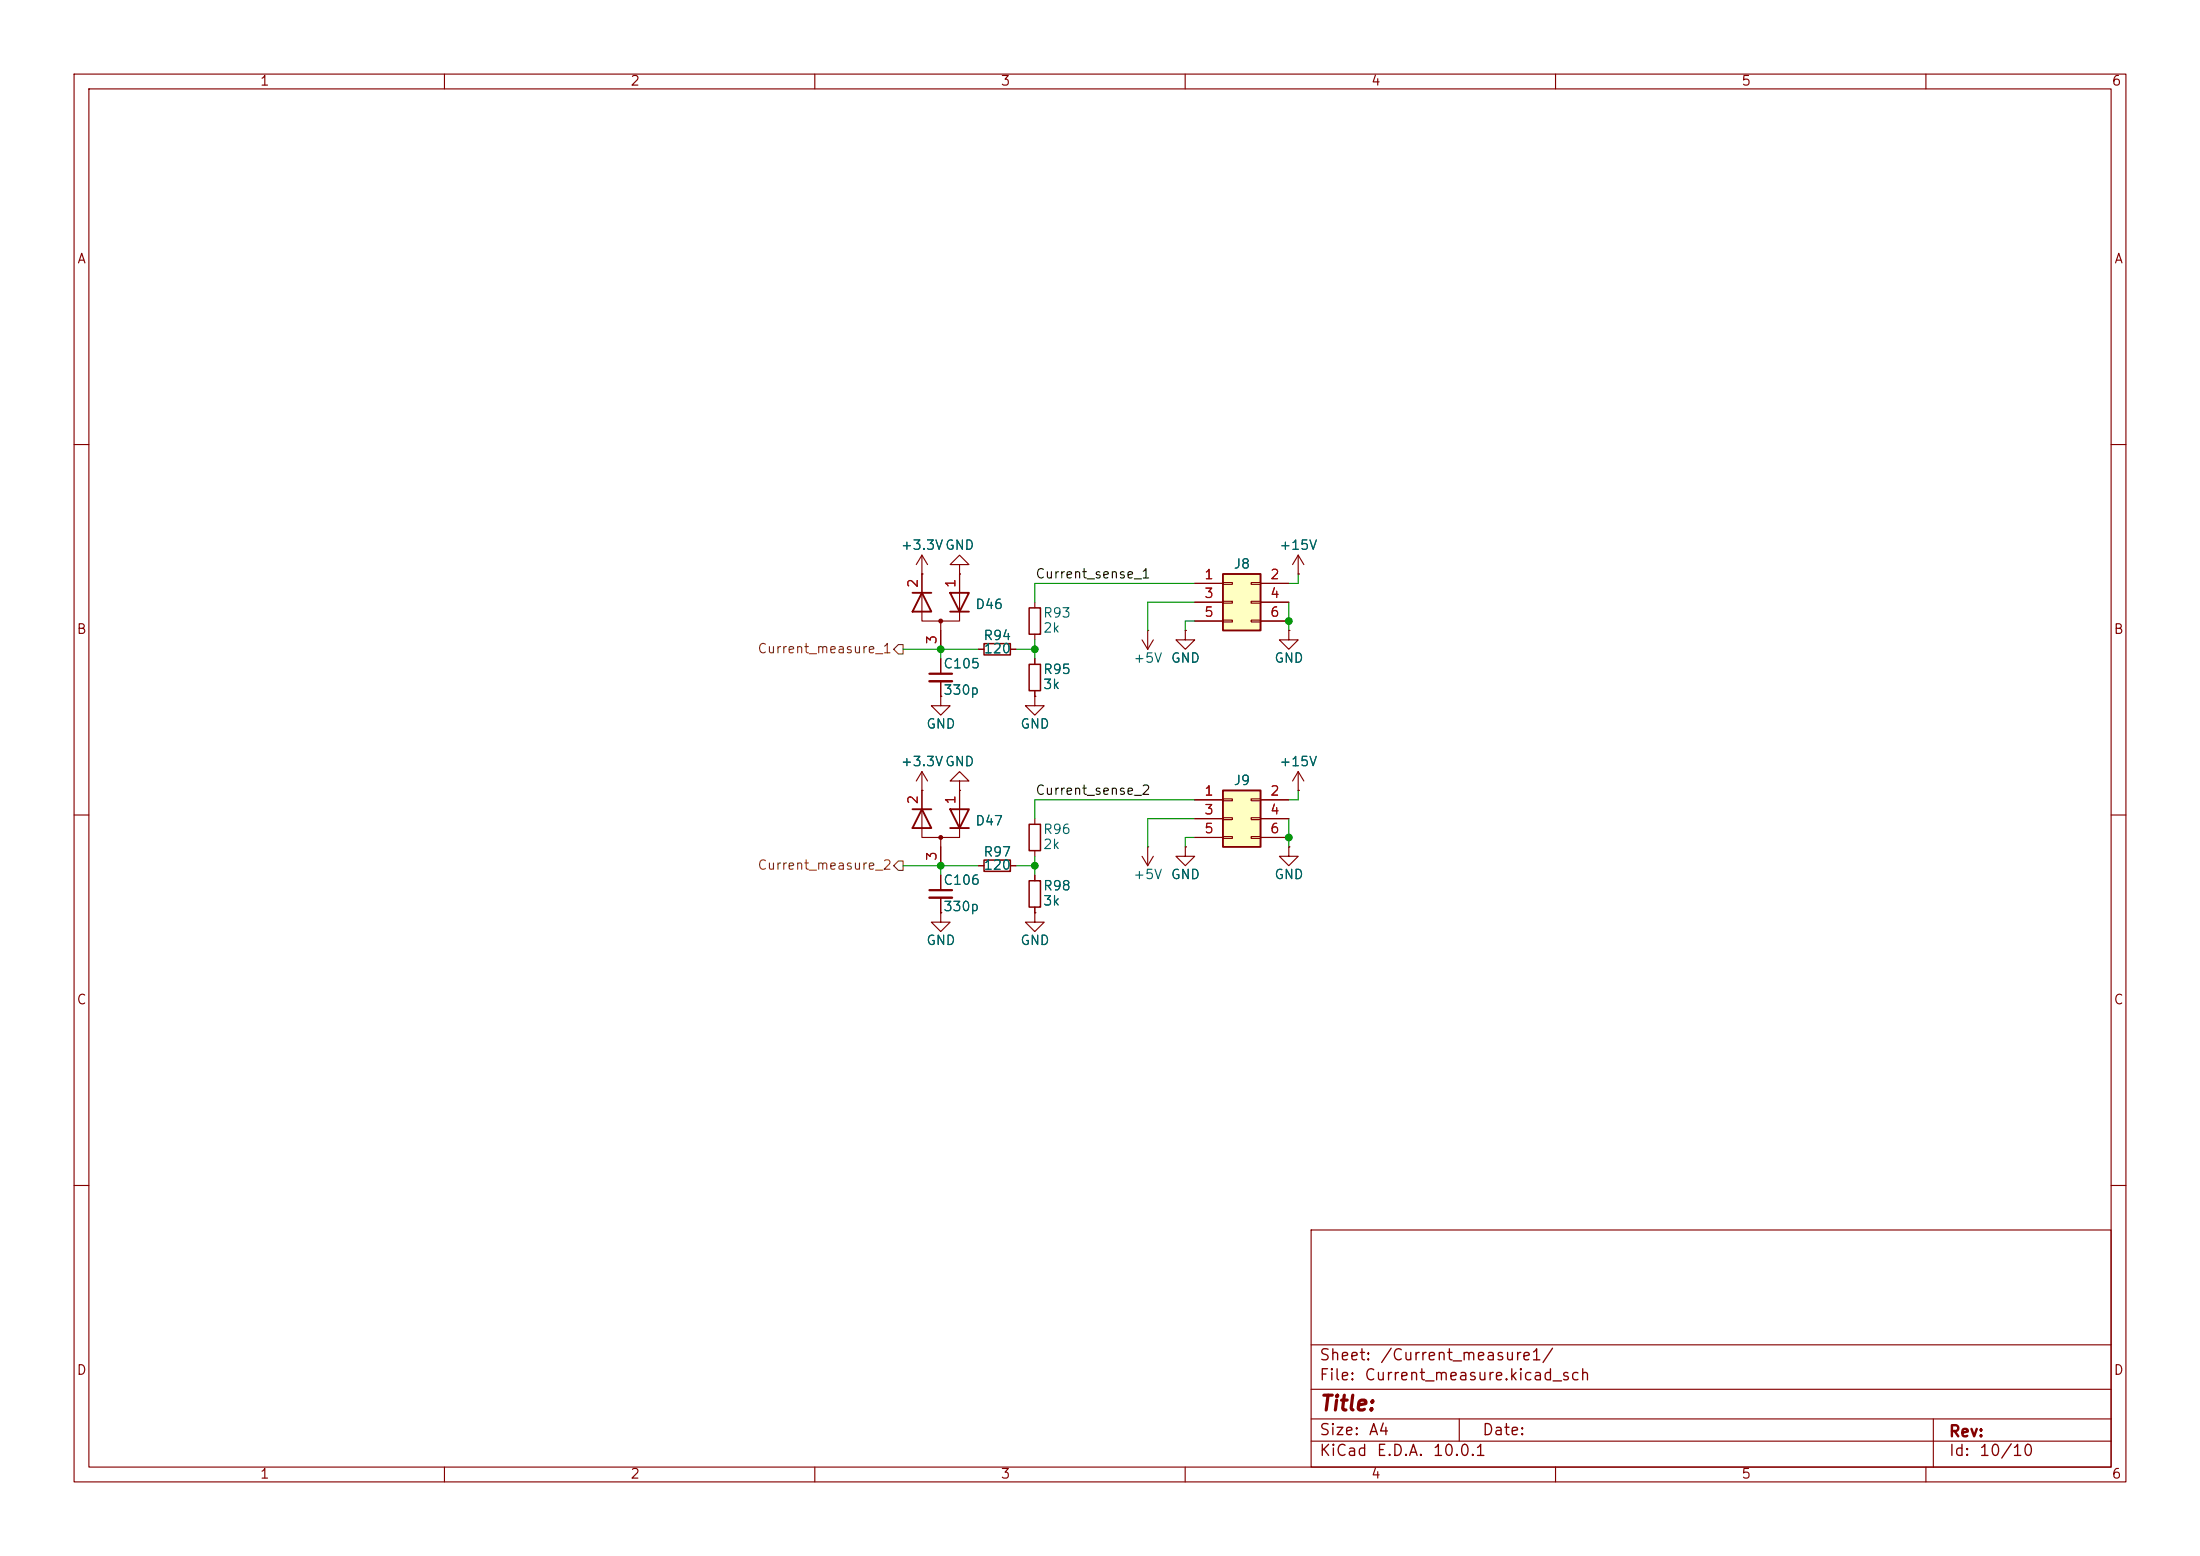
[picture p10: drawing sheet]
<svg xmlns="http://www.w3.org/2000/svg" width="297mm" height="210mm" viewBox="0 0 297 210" stroke-linecap="round" stroke-linejoin="round" font-family="sans-serif">
<g fill="none" stroke="#840000" stroke-width=".15">
<path d="M10 10h277v190h-277zM12 12h273v186h-273zM60 10v2M110 10v2M160 10v2M210 10v2M260 10v2M10 60h2M129.5 76.2h1.3l-1.3-1.3-1.2 1.3h1.2v1.3M129.5 77.5h.1M285 60h2M127 94v1.3h-1.3l1.3 1.2 1.3-1.2h-1.3"/>
<path d="M127 94h.1M174 85.1v1.3h-1.3l1.3 1.2 1.3-1.2h-1.3M174 85.1h.1M10 110h2M124.5 106.7h.1M124.5 104.1v8.9h5v-6.3M124.5 104.1l-.8 1.3M124.5 104.1l.7 1.3M127 113v3.8M129.5 105.4h1.3l-1.3-1.3-1.2 1.3h1.2v1.3M129.5 106.7h.1M132.1 116.8h.7"/>
<path d="M136.4 116.8h.8M285 110h2M10 160h2M177 166h108v32h-108zM285 160h2M60 198v2M110 198v2M160 198v2M177 194.5h108M177 191.5h108M177 187.5h108M177 181.5h108"/>
<path d="M197 191.5v3M210 198v2M260 198v2M261 191.5v6.5"/>
</g>
<path d="M132.8 116.1h3.6v1.5h-3.6z" fill="none" stroke="#840000" stroke-width=".2"/>
<path d="M123.2 109.2h2.5M124.5 109.2l1.2 2.6h-2.5zM128.3 109.2h2.5l-1.3 2.6zM128.3 111.8h2.5" fill="none" stroke="#840000" stroke-width=".25"/>
<circle cx="127" cy="113" r=".25" fill="#840000" stroke="#840000" stroke-width=".15"/>
<path d="M165.1 77.5h5.1v7.6h-5.1z" fill="#ffffc2"/>
<path d="M165.1 77.5h5.1v7.6h-5.1z" fill="none" stroke="#840000" stroke-width=".25"/>
<path d="M161.3 78.7h3.8M165.1 78.6h1.3v.3h-1.3zM168.9 78.6h1.3v.3h-1.3zM170.2 78.7h3.8M161.3 81.3h3.8M161.3 83.8h3.8M165.1 81.2h1.3v.2h-1.3zM165.1 83.7h1.3v.2h-1.3zM168.9 81.2h1.3v.2h-1.3zM168.9 83.7h1.3v.2h-1.3zM170.2 81.3h3.8M170.2 83.8h3.8" fill="none" stroke="#840000" stroke-width=".15"/>
<path d="M165.1 106.7h5.1v7.6h-5.1z" fill="#ffffc2"/>
<path d="M123.2 80h2.5M124.5 80l1.2 2.6h-2.5zM128.3 80h2.5l-1.3 2.6zM128.3 82.6h2.5M165.1 106.7h5.1v7.6h-5.1z" fill="none" stroke="#840000" stroke-width=".25"/>
<g fill="none" stroke="#840000" stroke-width=".15">
<path d="M124.5 77.5h.1M124.5 74.9v8.9h5v-6.3M124.5 74.9l-.8 1.3M124.5 74.9l.7 1.3M129.5 77.5h.1M161.3 78.7h3.8M170.2 78.7h3.8M175.3 77.5h.1M175.3 74.9v2.6M175.3 74.9l-.8 1.3M175.3 74.9l.7 1.3M127 94h.1"/>
<path d="M127 83.8v3.8M127 88.9v2M127 91.9v2.1M132.1 87.6h.7M136.4 87.6h.8M139.7 94v1.3h-1.3l1.3 1.2 1.3-1.2h-1.3M139.7 94h.1M139.7 81.3v.7M139.7 85.6v.8M139.7 88.9v.8M139.7 93.2v.8M154.2 86.4l.7 1.2"/>
<path d="M154.9 85.1h.1M154.9 85.1v2.5M155.7 86.4l-.8 1.2M160 85.1v1.3h-1.3l1.3 1.2 1.3-1.2h-1.3M160 85.1h.1M161.3 81.3h3.8M161.3 83.8h3.8M170.2 81.3h3.8M170.2 83.8h3.8M174 85.1h.1M124.5 106.7h.1M124.5 106.7v2.5"/>
<path d="M127 114.3v2.5M127 118.1v2M129.5 106.7h.1M129.5 106.7v2.5M132.1 116.8h.7M136.4 116.8h.8M139.7 110.5v.8M139.7 114.8v.8M139.7 118.1v.8M154.2 115.6l.7 1.2M154.9 114.3h.1M154.9 114.3v2.5"/>
<path d="M155.7 115.6l-.8 1.2M160 114.3v1.3h-1.3l1.3 1.2 1.3-1.2h-1.3M160 114.3h.1M161.3 108h3.8M161.3 110.5h3.8M161.3 113h3.8M165.1 107.8h1.3v.3h-1.3zM165.1 110.4h1.3v.2h-1.3zM165.1 112.9h1.3v.3h-1.3zM168.9 107.8h1.3v.3h-1.3zM168.9 110.4h1.3v.2h-1.3zM168.9 112.9h1.3v.3h-1.3z"/>
<path d="M170.2 108h3.8M170.2 110.5h3.8M170.2 113h3.8M174 114.3v1.3h-1.3l1.3 1.2 1.3-1.2h-1.3M174 114.3h.1M175.3 106.7h.1M175.3 104.1l-.8 1.3M175.3 104.1l.7 1.3M175.3 104.1v2.6M127 123.2v1.3h-1.3l1.3 1.2 1.3-1.2h-1.3M127 123.2h.1M127 121.2v2"/>
<path d="M139.7 123.2v1.3h-1.3l1.3 1.2 1.3-1.2h-1.3M139.7 123.2h.1M139.7 122.4v.8"/>
</g>
<path d="M132.8 86.9h3.6v1.5h-3.6zM138.9 82h1.6v3.6h-1.6zM138.9 89.7h1.6v3.5h-1.6zM138.9 118.9h1.6v3.5h-1.6zM138.9 111.3h1.6v3.5h-1.6z" fill="none" stroke="#840000" stroke-width=".2"/>
<path d="M125.5 90.9h3M125.5 120.1h3" fill="none" stroke="#840000" stroke-width=".3"/>
<path d="M125.5 91.9h3M125.5 121.2h3" fill="none" stroke="#840000" stroke-width=".33"/>
<circle cx="127" cy="83.8" r=".25" fill="#840000" stroke="#840000" stroke-width=".15"/>
<path d="M121.3 87h.6v1.3h-.6l-.7-.7zM121.3 116.2h.6v1.3h-.6l-.7-.7z" fill="none" stroke="#725600" stroke-width=".15"/>
<g fill="none" stroke="#009600" stroke-width=".15">
<path d="M161.3 78.7h-21.6v2.6M175.3 77.5v1.2h-1.3M121.9 87.6h10.2M127 87.6v1.3M137.2 87.6h2.5M139.7 86.4v2.5M161.3 83.8h-1.3v1.3M161.3 81.3h-6.4v3.8M174 81.3v3.8M121.9 116.8h10.2M127 116.8v1.3M137.2 116.8h2.5"/>
<path d="M139.7 115.6v2.5M161.3 108h-21.6v2.5M161.3 113h-1.3v1.3M161.3 110.5h-6.4v3.8M174 110.5v3.8M175.3 106.7v1.3h-1.3"/>
</g>
<g fill="#009600" stroke="#009600" stroke-width=".14">
<circle cx="139.7" cy="87.6" r=".46"/>
<circle cx="127" cy="116.8" r=".46"/>
<circle cx="127" cy="87.6" r=".46"/>
<circle cx="139.7" cy="116.8" r=".46"/>
<circle cx="174" cy="113" r=".46"/>
<circle cx="174" cy="83.8" r=".46"/>
</g>
<text font-size="2" fill="#840000" x="178" y="190.9">Title:</text>
<g font-size="1.5" fill="#840000">
<text x="178" y="184">Sheet:</text>
<text x="186.2" y="184">/Current_measure1/</text>
<text x="178" y="186.7">File:</text>
<text x="184.1" y="186.7">Current_measure.kicad_sch</text>
<text x="178" y="196.9">KiCad</text>
<text x="178" y="194.1">Size:</text>
<text x="184.7" y="194.1">A4</text>
<text x="185.7" y="196.9">E.D.A.</text>
<text x="193.3" y="196.9">10.0.1</text>
<text x="200" y="194.1">Date:</text>
<text x="263" y="194.3">Rev:</text>
<text x="263" y="196.9">Id:</text>
<text x="267.1" y="196.9">10/10</text>
</g>
<g font-size="1.3" fill="#840000">
<text x="35" y="11.9">1</text>
<text x="85" y="11.9">2</text>
<text x="135" y="11.9">3</text>
<text x="185" y="11.9">4</text>
<text x="235" y="11.9">5</text>
<text x="285" y="11.9">6</text>
<text x="10.3" y="35.9">A</text>
<text x="285.3" y="35.9">A</text>
<text x="10.3" y="85.9">B</text>
<text x="285.3" y="85.9">B</text>
<text x="10.3" y="135.9">C</text>
<text x="285.3" y="135.9">C</text>
<text x="10.3" y="185.9">D</text>
<text x="285.3" y="185.9">D</text>
<text x="35" y="199.9">1</text>
<text x="85" y="199.9">2</text>
<text x="135" y="199.9">3</text>
<text x="185" y="199.9">4</text>
<text x="235" y="199.9">5</text>
<text x="285" y="199.9">6</text>
</g>
<g font-size="1.3" fill="#006464">
<text x="121.5" y="74.5">+3.3VGND</text>
<text x="166.4" y="77.1">J8</text>
<text x="172.6" y="74.5">+15V</text>
<text x="131.6" y="82.5">D46</text>
<text x="140.7" y="83.7">R93</text>
<text x="132.7" y="86.7">R94</text>
<text x="132.7" y="88.5">120</text>
<text x="140.7" y="85.7">2k</text>
<text x="152.9" y="89.8">+5V</text>
<text x="158" y="89.8">GND</text>
<text x="172" y="89.8">GND</text>
<text x="127.3" y="90.5">C105</text>
<text x="127.3" y="94.1">330p</text>
<text x="140.7" y="91.3">R95</text>
<text x="140.7" y="93.3">3k</text>
<text x="125" y="98.7">GND</text>
<text x="137.7" y="98.7">GND</text>
<text x="121.5" y="103.7">+3.3VGND</text>
<text x="166.4" y="106.3">J9</text>
<text x="172.6" y="103.7">+15V</text>
<text x="131.6" y="111.7">D47</text>
<text x="140.7" y="112.9">R96</text>
<text x="127.3" y="119.7">C106</text>
<text x="132.7" y="115.9">R97</text>
<text x="132.7" y="117.7">120</text>
<text x="140.7" y="114.9">2k</text>
<text x="152.9" y="119">+5V</text>
<text x="158" y="119">GND</text>
<text x="172" y="119">GND</text>
<text x="127.3" y="123.3">330p</text>
<text x="140.7" y="120.5">R98</text>
<text x="140.7" y="122.5">3k</text>
<text x="125" y="127.9">GND</text>
<text x="137.7" y="127.9">GND</text>
</g>
<g font-size="1.3" fill="#a90000">
<text x="124.2" y="79.4" transform="rotate(-90 124.2 79.4)">2</text>
<text x="129.3" y="79.4" transform="rotate(-90 129.3 79.4)">1</text>
<text x="162.5" y="78.5">1</text>
<text x="162.5" y="81">3</text>
<text x="162.5" y="83.6">5</text>
<text x="171.4" y="78.5">2</text>
<text x="171.4" y="81">4</text>
<text x="171.4" y="83.6">6</text>
<text x="126.7" y="87.1" transform="rotate(-90 126.7 87.1)">3</text>
<text x="162.5" y="107.7">1</text>
<text x="171.4" y="107.7">2</text>
<text x="124.2" y="108.7" transform="rotate(-90 124.2 108.7)">2</text>
<text x="129.3" y="108.7" transform="rotate(-90 129.3 108.7)">1</text>
<text x="162.5" y="110.2">3</text>
<text x="162.5" y="112.8">5</text>
<text x="171.4" y="110.2">4</text>
<text x="171.4" y="112.8">6</text>
<text x="126.7" y="116.3" transform="rotate(-90 126.7 116.3)">3</text>
</g>
<g font-size="1.3" fill="#0f0f0f">
<text x="139.7" y="78.4">Current_sense_1</text>
<text x="139.7" y="107.6">Current_sense_2</text>
</g>
<g font-size="1.3" fill="#725600">
<text x="102.2" y="88.5">Current_measure_1</text>
<text x="102.2" y="117.7">Current_measure_2</text>
</g>
</svg>
